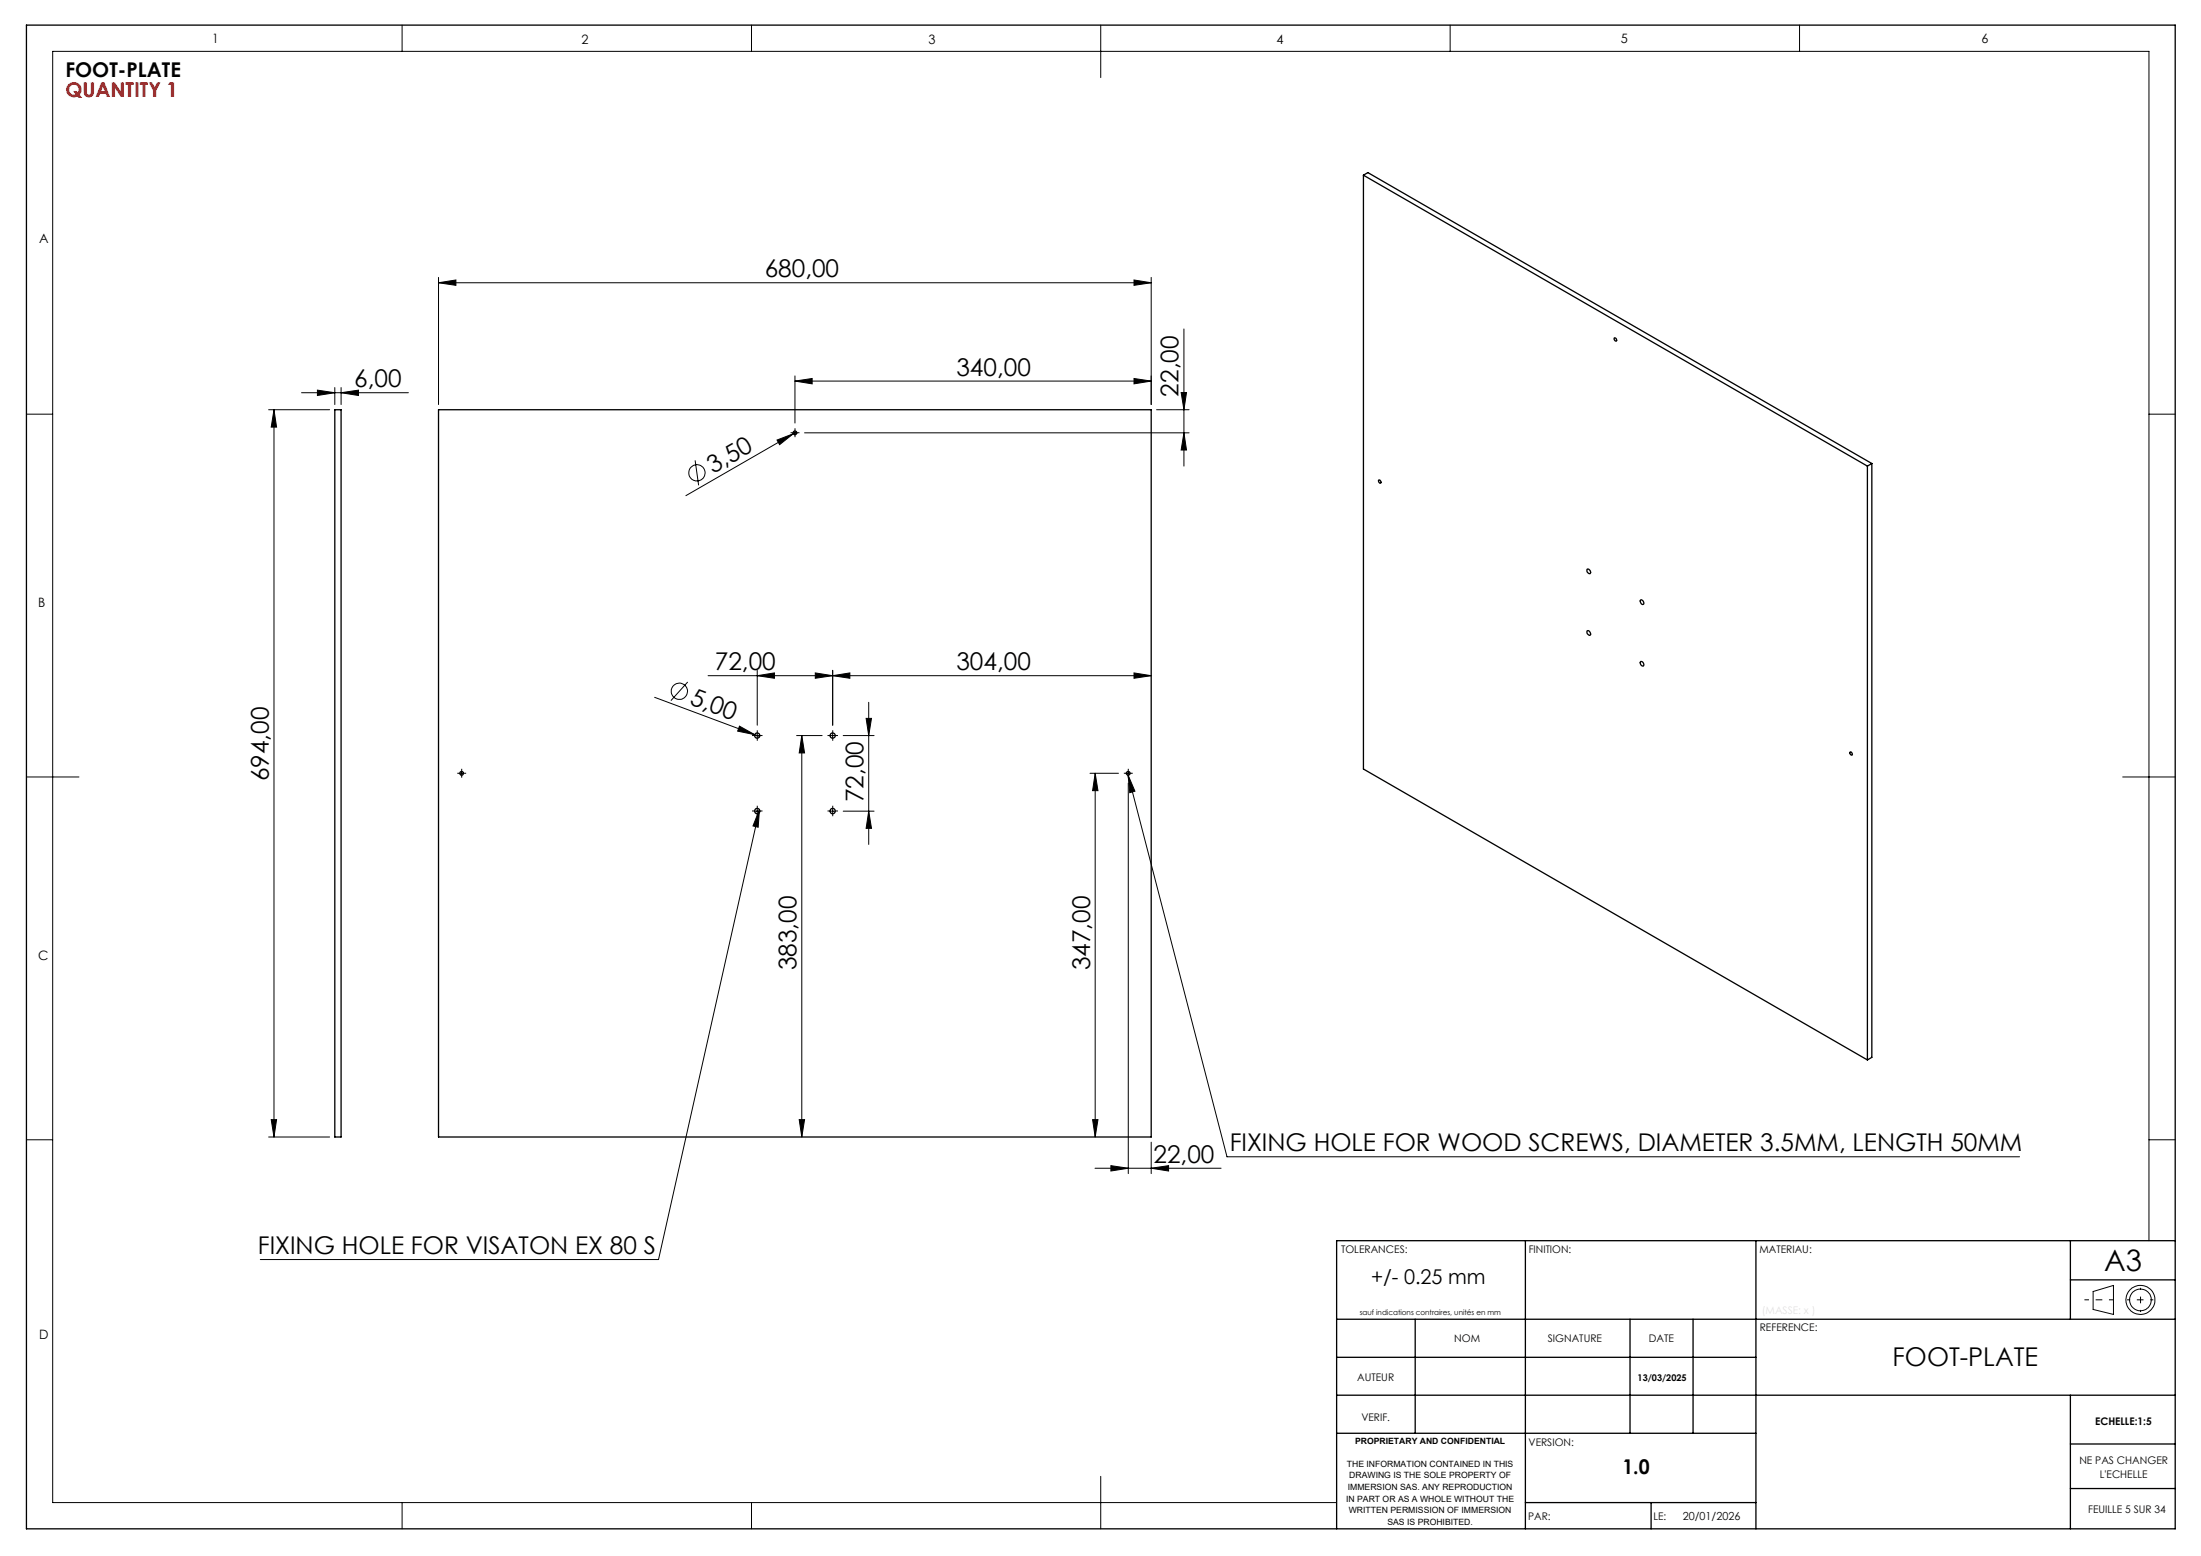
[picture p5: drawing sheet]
<svg xmlns="http://www.w3.org/2000/svg" width="420mm" height="297mm" viewBox="0 0 420 297" stroke-linecap="round" stroke-linejoin="round" font-family="sans-serif">
<g fill="none" stroke="#000" stroke-width=".25">
<path d="M5 4.8h410.1v287h-410.1zM260.2 33.4l96.1 55.6M260.2 33.4v113.4l96.1 55.5M260.2 33.4l.8-.5 96.2 55.6M63.9 78.2h1.2v138.8h-1.2zM83.7 78.2h136v138.8h-136zM308 64.6a.34 .34 0 0 1 .4 .1 .34 .34 0 0 1 0 .4l-.3-.2zM263.1 91.6a.31 .31 0 0 1 .4 .2 .31 .31 0 0 1-.2 .4l-.2-.3zM356.3 89v113.3M357.2 88.5v113.3l-.9 .5M357.2 88.5l-.9 .5M302.9 108.6a.58 .58 0 0 1 .5 .9 .58 .58 0 0 1-.5-.9z"/>
<path d="M313 114.6a.47 .47 0 0 1 .6 .2 .47 .47 0 0 1-.1 .6l-.4-.3zM302.9 120.4a.57 .57 0 0 1 .5 .8 .57 .57 0 0 1-.5-.8zM313.1 126.3a.51 .51 0 0 1 .5 .3 .51 .51 0 0 1-.1 .5l-.4-.2-.1-.4zM353 143.6a.31 .31 0 0 1 .4 .1 .31 .31 0 0 1-.1 .4l-.3-.3zM291.1 236.8v55M335.1 236.8v55M395.1 236.8v15M415.1 236.8h-160v55M255.1 251.8h160M255.1 259.1h80M270.1 251.8v21.8M311 251.8v21.8"/>
<path d="M323.1 251.8v21.8M395.1 244.3h20M255.1 266.3h160M255.1 273.6h80M395.1 275.6h20M395.1 266.3v25.5M291.1 286.8h44M315.1 286.8v5M395.1 284.1h20"/>
<circle cx="151.7" cy="82.6" r=".35"/>
<circle cx="88.1" cy="147.6" r=".35"/>
<circle cx="144.5" cy="154.8" r=".51"/>
<circle cx="144.5" cy="140.4" r=".5"/>
<circle cx="158.9" cy="140.4" r=".5"/>
<circle cx="158.9" cy="154.8" r=".5"/>
<circle cx="215.3" cy="147.6" r=".35"/>
</g>
<g fill="none" stroke="#000" stroke-width=".19">
<path d="M76.7 4.8v5M143.4 4.8v5M210 4.8v10M276.7 4.8v5M343.4 4.8v5M83.7 54l3.3-.6v1.1zM83.7 52.9v24.3M83.7 54h136M216.4 53.4l3.3 .6-3.3 .5zM219.7 52.9v24.3M5 79.1h5.1M51.3 78.2h11.6"/>
<path d="M52.3 78.2l.5 3.3h-1zM52.3 78.2v138.8M57.5 75h20.4M60.6 74.5l3.3 .5-3.3 .5zM63.9 74v3.2M65.1 75l3.3-.5v1zM65.1 74v3.2M151.7 72.7l3.3-.5v1.1zM151.7 71.8v8.9M151.7 72.7h68M216.4 72.2l3.3 .5-3.3 .6zM220.7 78.2h6.2"/>
<path d="M225.4 74.9h1l-.5 3.3zM225.9 62.8v26.2M410.1 79.1h5M132.6 87.9l.7 4.7M148.3 84l3.1-1.2-2.6 2.1zM151.2 82.6h1M151.4 82.8l-20.5 11.8M151.7 82.1v1M152 82.4l-.6 .4M153.5 82.6h73.4M225.9 82.6l.5 3.3h-1zM124.9 133.1l20.1 7.5"/>
<path d="M131.2 130.2l-3.2 3.5M135.1 129h84.6M141.1 138.6l2.9 1.6-3.2-.6zM144.5 129l3.3-.6v1.1zM144.5 127.9v10.5M144.5 139.9v1M155.6 128.4l3.3 .6-3.3 .5zM158.9 129l3.3-.6v1.1zM158.9 127.9v10.5M158.9 139.9v1M165.3 137.1h1l-.5 3.3zM165.8 134.1v27.1"/>
<path d="M216.4 128.4l3.3 .6-3.3 .5zM5 148.3h10.1M87.6 147.6h1M88.1 147.1v1M144 140.4h1M144 154.8h1M144.5 154.3v1M144.9 154.5l-.2 3.4-1-.2zM144.9 154.5l-19.2 85.9h-76M152 140.4h4.9M153 140.4l.5 3.3h-1zM153 140.4v76.6"/>
<path d="M158.4 140.4h1M158.4 154.8h1M158.9 154.3v1M160.9 140.4h5.9M160.9 154.8h5.9M165.8 154.8l.5 3.3h-1zM208 147.6h5.4M209 147.6l.5 3.3h-1zM209 147.6v69.4M214.8 147.6h1M215.3 148l1.3 3-1 .3zM215.3 148l18.8 72.8h151.3"/>
<path d="M215.3 147.1v1M215.3 149.5v74.5M405.1 148.3h10M5 217.6h5.1M51.3 217h11.6M51.8 213.7h1l-.5 3.3zM152.5 213.7h1l-.5 3.3zM208.5 213.7h1l-.5 3.3zM219.7 218v6M410.1 217.6h5M209 223h24M212 222.5l3.3 .5-3.3 .5z"/>
<path d="M219.7 223l3.3-.5v1zM410.1 236.8v-227h-400v277h245M399.4 246.5l3.9-1.1v5.5l-3.9-1zM76.7 286.8v5M143.4 286.8v5M210 281.8v10"/>
<circle cx="133" cy="90.2" r="1.56"/>
<circle cx="129.6" cy="132" r="1.55"/>
<circle cx="408.4" cy="248.1" r="2.08"/>
<circle cx="408.4" cy="248.1" r="2.78"/>
</g>
<g fill="none" stroke="#000" stroke-width=".19" stroke-dasharray="30.5 1.3 1.3 1.3" stroke-linecap="butt">
<path d="M151.2 82.6h-.3M151.7 82.1v-.4M151.7 83.1v.3M152.2 82.6h.4M144.5 139.9v-.5M158.9 139.9v-.5M87.6 147.6h-.3M88.1 147.1v-.4M88.1 148.1v.3M88.6 147.6h.4M144 140.4h-.5M144 154.8h-.5"/>
<path d="M144.5 140.9v.5M144.5 154.3v-.5M144.5 155.3v.5M145 140.4h.5M145 154.8h.5M158.4 140.4h-.5M158.4 154.8h-.5M158.9 140.9v.5M158.9 154.3v-.5M158.9 155.3v.5M159.4 140.4h.5M159.4 154.8h.5"/>
<path d="M214.8 147.6h-.3M215.3 147.1v-.4M215.3 148.1v.3M215.8 147.6h.4"/>
</g>
<path d="M397.8 248.1h5.5" fill="none" stroke="#000" stroke-width=".19" stroke-dasharray="30.5 1.3 1.3 1.3" stroke-dashoffset="29.6" stroke-linecap="butt"/>
<path d="M408.5 245.8v4.6" fill="none" stroke="#000" stroke-width=".19" stroke-dasharray="30.5 1.3 1.3 1.3" stroke-dashoffset="30.1" stroke-linecap="butt"/>
<path d="M405.9 248.1h5" fill="none" stroke="#000" stroke-width=".19" stroke-dasharray="30.5 1.3 1.3 1.3" stroke-dashoffset="29.9" stroke-linecap="butt"/>
<g fill="#000">
<path d="M148.3 84l3.1-1.2-2.6 2.1zM141.1 138.6l2.9 1.6-3.2-.6z"/>
<path d="M216.4 53.4l3.3 .6-3.3 .5zM83.7 54l3.3-.6v1.1z"/>
<path d="M151.7 72.7l3.3-.5v1.1zM216.4 72.2l3.3 .5-3.3 .6zM212 222.5l3.3 .5-3.3 .5zM219.7 223l3.3-.5v1zM158.9 129l3.3-.6v1.1zM216.4 128.4l3.3 .6-3.3 .5z"/>
<path d="M225.9 82.6l.5 3.3h-1zM225.4 74.9h1l-.5 3.3z"/>
<path d="M144.5 129l3.3-.6v1.1zM155.6 128.4l3.3 .6-3.3 .5zM215.3 148l1.3 3-1 .3zM144.9 154.5l-.2 3.4-1-.2zM60.6 74.5l3.3 .5-3.3 .5zM65.1 75l3.3-.5v1z"/>
<path d="M209 147.6l.5 3.3h-1zM208.5 213.7h1l-.5 3.3zM153 140.4l.5 3.3h-1zM152.5 213.7h1l-.5 3.3zM165.3 137.1h1l-.5 3.3zM165.8 154.8l.5 3.3h-1zM52.3 78.2l.5 3.3h-1zM51.8 213.7h1l-.5 3.3z"/>
</g>
<text font-size="5.6" x="401.5" y="242.6">A3</text>
<text font-size="4.9" x="361.2" y="260.7">FOOT-PLATE</text>
<g font-size="4.7">
<text x="145.9" y="52.9">680,00</text>
<text x="182.5" y="71.7">340,00</text>
<text x="67.6" y="73.9">6,00</text>
<text x="224.9" y="75.7" transform="rotate(-90 224.9 75.7)">22,00</text>
<text x="136.1" y="90.4" transform="rotate(-30 136.1 90.4)">3,50</text>
<text x="136.4" y="127.9">72,00</text>
<text x="182.5" y="127.9">304,00</text>
<text x="131.5" y="134.4" transform="rotate(21 131.5 134.4)">5,00</text>
<text x="51.3" y="149.1" transform="rotate(-90 51.3 149.1)">694,00</text>
<text x="164.8" y="153.1" transform="rotate(-90 164.8 153.1)">72,00</text>
<text x="152" y="185.2" transform="rotate(-90 152 185.2)">383,00</text>
<text x="208" y="185.2" transform="rotate(-90 208 185.2)">347,00</text>
<text x="220.1" y="222">22,00</text>
<text x="234.6" y="219.7">FIXING HOLE FOR WOOD SCREWS, DIAMETER 3.5MM, LENGTH 50MM</text>
<text x="49.2" y="239.4">FIXING HOLE FOR VISATON EX 80 S</text>
</g>
<g font-size="3.9">
<text x="12.5" y="14.7">FOOT-PLATE</text>
<text x="261.6" y="245">+/- 0.25 mm</text>
<text x="309.6" y="281.3">1.0</text>
</g>
<text font-size="3.9" fill="#f00" x="12.5" y="18.6">QUANTITY 1</text>
<g font-size="2.5">
<text x="40.5" y="8.2">1</text>
<text x="110.9" y="8.4">2</text>
<text x="177.2" y="8.4">3</text>
<text x="243.6" y="8.4">4</text>
<text x="309.3" y="8.2">5</text>
<text x="378.1" y="8.2">6</text>
<text x="7.4" y="46.4">A</text>
<text x="7.3" y="115.8">B</text>
<text x="7.3" y="183.3">C</text>
<text x="7.5" y="255.6">D</text>
</g>
<text font-size="2.1" x="321.1" y="290.1">20/01/2026</text>
<g font-size="2">
<text x="255.9" y="239.1">TOLERANCES:</text>
<text x="291.7" y="239.1">FINITION:</text>
<text x="335.7" y="239.1">MATERIAU:</text>
<text x="277.5" y="256.1">NOM</text>
<text x="295.4" y="256.1">SIGNATURE</text>
<text x="314.6" y="256.1">DATE</text>
<text x="335.8" y="254">REFERENCE:</text>
<text x="259" y="263.6">AUTEUR</text>
<text x="259.8" y="271.2">VERIF.</text>
<text x="291.7" y="276">VERSION:</text>
<text x="399.8" y="272">ECHELLE:1:5</text>
<text x="396.8" y="279.5">NE PAS CHANGER</text>
<text x="400.7" y="282">L'ECHELLE</text>
<text x="291.6" y="290.1">PAR:</text>
<text x="315.5" y="290.1">LE:</text>
<text x="398.5" y="288.7">FEUILLE 5 SUR 34</text>
</g>
<text font-size="1.8" x="312.5" y="263.7">13/03/2025</text>
<g font-size="1.6">
<text x="258.6" y="275.6">PROPRIETARY AND CONFIDENTIAL</text>
<text x="257" y="280">THE INFORMATION CONTAINED IN THIS</text>
<text x="256.9" y="286.6">IN PART OR AS A WHOLE WITHOUT THE</text>
<text x="257.2" y="284.4">IMMERSION SAS. ANY REPRODUCTION</text>
<text x="257.5" y="282.2">DRAWING IS THE SOLE PROPERTY OF</text>
<text x="257.4" y="288.8">WRITTEN PERMISSION OF IMMERSION</text>
<text x="264.8" y="291">SAS IS PROHIBITED.</text>
</g>
<text font-size="1.4" x="259.5" y="251">sauf indications contraires, unités en mm</text>
</svg>
